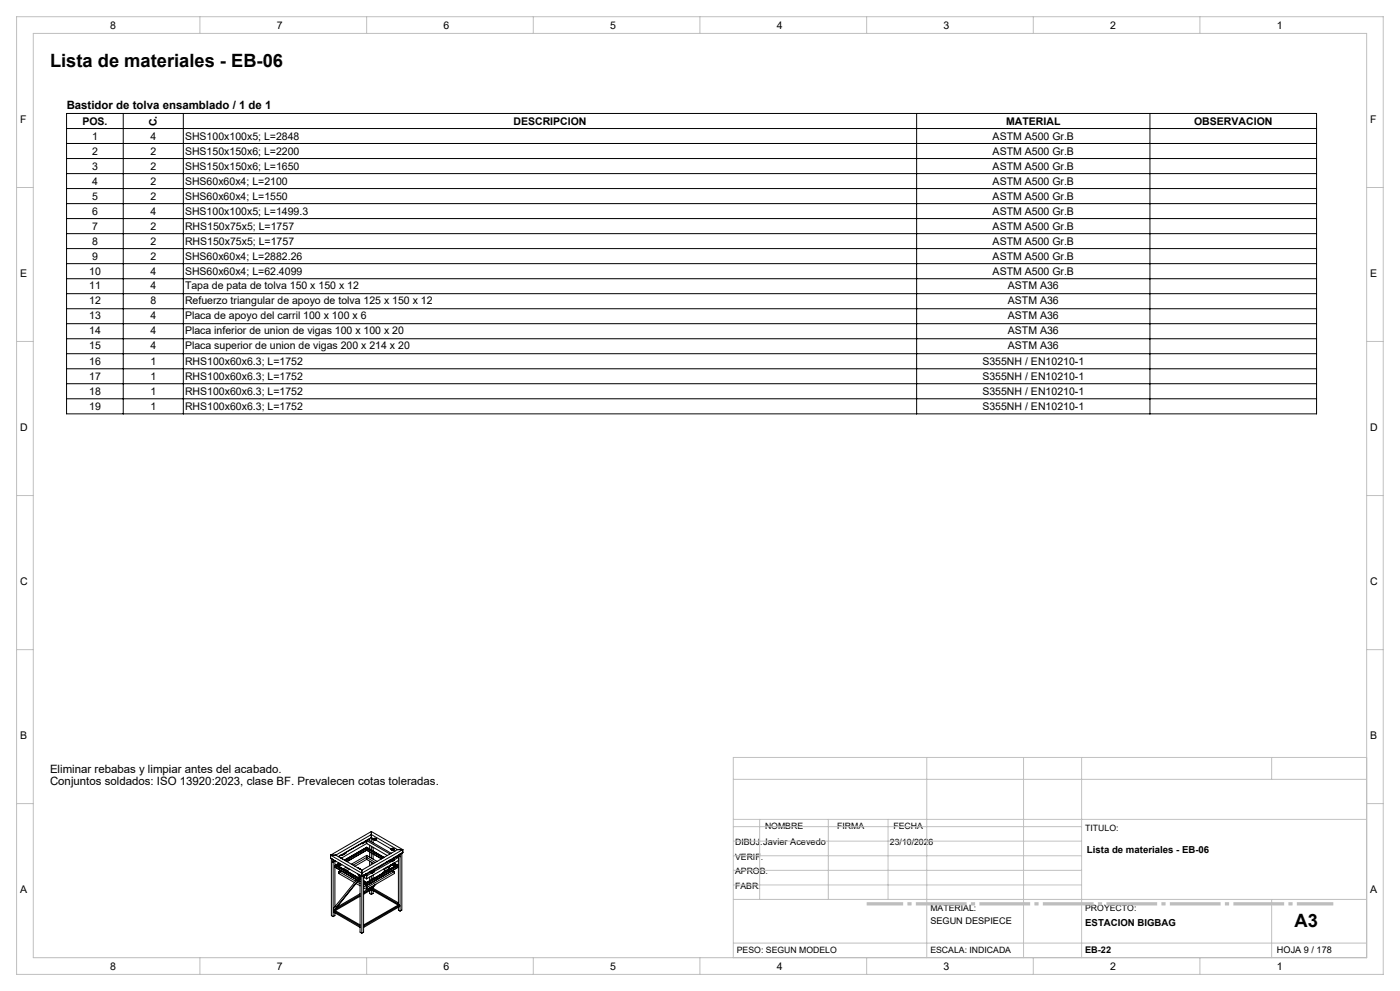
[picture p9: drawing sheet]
<svg xmlns="http://www.w3.org/2000/svg" width="420mm" height="297mm" viewBox="0 0 420 297" stroke-linecap="round" stroke-linejoin="round" font-family="sans-serif">
<g fill="none" stroke="#000" stroke-width=".3">
<path d="M20 34h375v90h-375zM20 38.5h375M37 34v90M55 34v90M275 34v90M345 34v90M20 43h375M20 47.5h375M20 52h375M20 56.5h375M20 61h375M20 65.5h375"/>
<path d="M20 70h375M20 74.5h375M20 79h375M20 83.5h375M20 88h375M20 92.5h375M20 97h375M20 101.5h375M20 106h375M20 110.5h375M20 115h375M20 119.5h375"/>
<path d="M99.2 256.3v.9l.7 .5M99.2 256.3h1.5M99.4 257.4v17l.5 .3M99.9 257.7v.7M99.9 257.7l-.7-.5 9.3 5.4M99.9 258.4v16.3M99.9 258.4h.1M100 257.7h-.1M100.5 257.9v13.8M100.5 257.9l-.6 .5M100.5 259.9l6.5 3.8M100.5 259.4v.5"/>
<path d="M100.5 259.4l6.8 3.9M100.6 259.4h-.1M100.6 259.4h.5M100.6 259.4l6.8 3.8M100.7 256.3l7.8 4.5M101.1 259.4h.1M101.1 259.4l6.4 3.7M101.7 258.7l-1.2 .7M102 258.8l-.9 .6M102.1 258.9l-.9 .5M102.2 257.1l.6 .2M102.3 256.3l.4 .1"/>
<path d="M102.5 259.1l-.9 .5M102.5 256.2l-.9 .5M102.6 256.1l.1 .1M102.7 256.2v.2M102.8 257.3l-.1 .1M102.8 257.3l-.1 .2M103.6 255.5l.2 .1M103.8 255.6l-1.1 .6M103.8 255.6l-1.1 .8M103.9 259.9l-1 .5M108.3 252.8l.4 .1M108.3 252.8h.1"/>
<path d="M108.5 252.8l-4.9 2.7M108.5 252.7l.2 .1M108.7 252.8v.1M109.6 252.1l.1 .1M109.6 252.1l.4-.2 7 4M109.7 252.2l-1 .6M109.7 252.2l-1 .7M110 254.2v.1M110 254.8h.1M110 253.9v.1M110 253.9l5.2 3.1M110 254.8l4.4 2.6"/>
<path d="M110 253.9l-6.7 3.9M110 254.8l-5.9 3.4M110 251.8v1M110 253.9v.3M110 254.3v.5M110 256.4v1.2M110 252.8l-7.6 4.4M110 252.8l6.2 3.6M110 256.4l3.1 1.8M110 257.6l2.1 1.2M110 256.4l-4.6 2.6M110 257.6l-3.5 2"/>
<path d="M110 254.2l5 2.9M110 254.3l4.9 2.8M110 254.2l-6.5 3.7M110 254.3l-6.4 3.7M110.3 251.6l7.1 4.1M110.8 251.4h.1M110.9 251.3v.7M110.9 253.3v1.2M110.9 255.3v1.6M110.9 258.1v1.3M111.4 251h.1M111.4 249.2l9.4 5.4"/>
<path d="M111.4 249.2v3.1M111.4 253.6v1.1M111.4 255.7v1.5M111.4 258.4v.7M111.4 251l.7 .4M111.4 249.2l-12.2 7.1M111.4 251l-9.9 5.7M111.9 251.5l.6 .3M111.9 251.3v1.3M111.9 253.9v1.2M111.9 255.9v1.6M111.9 258.7v.1"/>
<path d="M111.9 251.5l.6-.3 .5 .3M111.9 251.5h.1M112.5 251.8h.1M112.6 258.5l-2.6-1.5-4.1 2.3M112.6 251.7l4.7 2.7M113 251.5l-.5 .3M113 251.5h.1M113.6 259.7l.2 .1M114.2 259.4l.2 .1M114.7 259.1l.2 .1M116.1 259.9l.9 .5M116.2 258.4l-.2-.1 .2 .1"/>
<path d="M116.3 259.7l-.1 .2M116.5 258.1l.2 .1M116.6 258l.2 .1M116.8 257.8l.2 .2M117.1 257.7l.5 .2M117.1 257.9l-4.7 2.8M117.1 257.8l.6 .3M117.1 257.8v.1M117.1 257.9l.6 .3M117.2 257.6l.1 .1M117.2 254.5l.5-.3 .5 .3M117.2 254.5l.5 .3"/>
<path d="M117.2 257.8h-.1M117.3 259.1l-.8 1M117.4 259.1l1 .5-1-.5M117.5 258.2l-5.4 3.1M117.5 259.1l-.9 1.1M117.6 257.7v.2M117.7 258.1v.1M117.7 254.8h.1M117.9 254.7l.6 .4M117.9 258.9l.9 .5M117.9 257.6l.3 .2M117.9 257.5l-.3 .4"/>
<path d="M117.9 258.8l1 .6M118.1 258.7l1.2 .7M118.2 258.7l1.2 .7M118.2 257.8l-.5 .4M118.2 257.8l-.5 .3M118.2 257l.2 .1M118.2 254.5l-.5 .3M118.4 257.1l-1.1 .6M118.5 256.9l.2 .1M118.7 257l-.3 .2M118.7 257h.9M118.9 259.4h.1"/>
<path d="M118.9 259.4l-8.9 5.1M118.9 259.4h.4M118.9 256.6l.7 .4M119.2 254.6h1.6M119.2 254.6l-7.8-4.5-10.7 6.2M119.2 254.6l-10.7 6.2M119.3 259.4h.2M119.3 259.4l-9.3 5.4M119.4 259.9l-9.4 5.5M119.5 259.9h-.1M119.5 259.4v.5M119.5 259.4l-9.5 5.5"/>
<path d="M119.5 259.9l-9.5 5.5M119.5 256.3v14.9M119.5 256.5l-.3 .3M119.5 256.7l-.2 .2M119.6 257l-1.5 .8M119.6 257.9l-9.6 5.5M120 256.7v16.3M120 256.7l-.5-.4 .6 .4M120 256.7h.1M120.1 256v.7M120.5 255.8v17l-.5 .2M120.8 254.6v1l-12.3 7"/>
<path d="M120.8 254.6l-12.3 7.1-9.3-5.4M100.4 272.8l-.4 .2 8 4.6M100.4 272.8l7.6 4.4M100.5 273.6v.8l-.6 .3M102.2 260.9l-.6 .3 5.1 2.9M102.7 261.2l4.3 2.5M102.7 261.2h-1.1v.6l4.8 2.7M103.2 261.5h.1M104.4 260.2l-.9 .5M104.9 260.5l-.9 .5M106.8 264.8l1.2 .7M107.2 264.4l.8 .5"/>
<path d="M107.4 261.9l.5 1.2M107.4 260.1l.6 .3M107.5 263.9l.5 .4M107.5 263.9l.5 .3M107.8 262.7l-7.8 9.6v1l8 4.7M107.8 262.1l.7 .5 .8-.4-.8 .5zM107.8 263.6l.2 .1M107.8 263.5l.2 .1M107.9 263.1l-7.9 9.8M107.9 262.4v.7M108 263.3h.1M108 263.3v.1"/>
<path d="M108 260.4l-.1 .1M108 260.4h.1M108 262.4v17l.5 .3M108 263.3l-7.6 9.5M108 268.2l-7.5 4.4v.2M108 268.6l-7.4 4.3M108 267.9l-7 4M108.5 260.8v18.9M109.1 264.8l.9 .6M109.1 263.9l.9 .6M109.1 262.4v17l-.6 .3M109.1 263.1h.1"/>
<path d="M109.1 266.1l.9 .5M109.1 264.3l.9 .6M109.1 264.2l.9 .6M109.1 264l.9 .5M109.1 262.4v.7M109.2 263l.8 .4M110 264.8v.1M110 265.4h.1M110 264.5h.1M110 262v1.4M110 264.5v.3M110 264.9v1.7"/>
<path d="M110 262l-.3-.1-.6 1.2M110.9 264.9h.1M110.9 266.9v.9l.5 .3M110.9 261.3v.2M110.9 262.9v1M110.9 266.1v.1M111.1 261.2l.5 .2M111.1 261.4l-1.1 .6M111.1 261.3l.6 .3M111.1 261.4l.6 .3M111.1 261.3v.1M111.2 261.1l.1 .1"/>
<path d="M111.2 261.2l-.1 .1M111.3 266.3v.4l-2.2 1.3M111.3 266.3l-2.2 1.3M111.3 266.3l-.3-.1-1.9 1.1M111.4 262.6v1.1M111.4 264.5v.1M111.4 265.8v2.3M111.5 261.6l-1.5 .9-.4-.2M111.5 265.7v1l7.9 4.5M111.5 266.3l8 4.7M111.6 261.2v.2M111.7 261.6v.1"/>
<path d="M111.8 266.2l7.7 4.4M111.9 261l-.3 .4M111.9 261.1l.3 .2M111.9 264.3h.1M111.9 262.3v1M111.9 266v.2M111.9 266.9v.9l-.5 .3M112.2 261.3l-.5 .4M112.2 261.3l-.5 .3M112.2 260.5l.2 .1M112.4 260.7l-1.1 .5M112.4 260.6l-1.1 .6"/>
<path d="M112.4 260.6v.1M112.4 265.2l-.9 1.1M112.7 265l-1.2 1.3M113.3 263.5h-.1M114.3 262.9h.1M114.6 262.7h.1M115 260.5l1 .5M115.5 260.7l-.8 1.1M115.6 260.2l.9 .5M115.9 260.9l-.2 .3M116.7 261.5h.1M117.3 261.2h.1"/>
<path d="M117.3 261.2h1M117.3 261.2l-7.3 4.2M117.8 260.9l.5 .3M118.3 261.2v.6l-8.3 4.8M118.3 261.2l-8.3 4.8-.9-.5M119.5 271.9v.9l.5 .2M119.9 271.3l-.3-.2-10.5 6.1M119.9 271.3l-10.8 6.3M119.9 271.3v.4l-10.8 6.3"/>
</g>
<path d="M260 270.9h140" fill="none" stroke="#c0c0c0" stroke-width="1" stroke-dasharray="15.2 1.3 1.3 1.3" stroke-dashoffset="4.3" stroke-linecap="butt"/>
<g fill="none" stroke="#c0c0c0" stroke-width=".3">
<path d="M5 5h410v287h-410zM10 10h400v277h-400zM60 5v5M110 5v5M160 5v5M210 5v5M260 5v5M310 5v5M360 5v5M5 56.2h5M410 56.2h5M5 102.3h5"/>
<path d="M410 102.3h5M5 148.5h5M410 148.5h5M5 194.7h5M410 194.7h5M220 233.6h190M278 227v60M307.1 227v60M324.5 227v60M381.5 227v6.6M410 227h-190v60M5 240.8h5"/>
<path d="M220 245.6h190M220 256.5h104.5M220 252.1h104.5M220 247.8h104.5M227.9 245.6v24M248.5 245.6v24M266.4 245.6v24M410 240.8h5M220 269.6h190M220 265.2h104.5M220 260.8h104.5M381.5 269.6v17.4"/>
<path d="M60 287v5M110 287v5M160 287v5M210 287v5M220 282.6h190M260 287v5M310 287v5M360 287v5"/>
</g>
<g font-size="5.5">
<text x="15" y="19.9">Lista de materiales - EB-06</text>
<text x="388.4" y="277.8">A3</text>
</g>
<g font-size="3.4">
<text x="20" y="32.7">Bastidor de tolva ensamblado / 1 de 1</text>
<text x="15" y="231.7">Eliminar rebabas y limpiar antes del acabado.</text>
<text x="15" y="235.2">Conjuntos soldados: ISO 13920:2023, clase BF. Prevalecen cotas toleradas.</text>
</g>
<g font-size="3.2">
<text x="33" y="8.6">8</text>
<text x="83" y="8.6">7</text>
<text x="133" y="8.6">6</text>
<text x="183" y="8.6">5</text>
<text x="233" y="8.6">4</text>
<text x="283" y="8.6">3</text>
<text x="333" y="8.6">2</text>
<text x="383" y="8.6">1</text>
<text x="6" y="36.8">F</text>
<text x="24.7" y="37.3">POS.</text>
<text x="27.6" y="41.8">1</text>
<text x="45.1" y="41.8">4</text>
<text x="47.1" y="37.8" transform="rotate(-90 47.1 37.8)">C.</text>
<text x="55.5" y="41.8">SHS100x100x5; L=2848</text>
<text x="154" y="37.3">DESCRIPCION</text>
<text x="297.8" y="41.8">ASTM A500 Gr.B</text>
<text x="301.8" y="37.3">MATERIAL</text>
<text x="358.2" y="37.3">OBSERVACION</text>
<text x="411" y="36.8">F</text>
<text x="27.6" y="46.3">2</text>
<text x="45.1" y="46.3">2</text>
<text x="55.5" y="46.3">SHS150x150x6; L=2200</text>
<text x="297.8" y="46.3">ASTM A500 Gr.B</text>
<text x="27.6" y="50.8">3</text>
<text x="45.1" y="50.8">2</text>
<text x="55.5" y="50.8">SHS150x150x6; L=1650</text>
<text x="297.8" y="50.8">ASTM A500 Gr.B</text>
<text x="27.6" y="55.3">4</text>
<text x="27.6" y="59.8">5</text>
<text x="45.1" y="55.3">2</text>
<text x="45.1" y="59.8">2</text>
<text x="55.5" y="55.3">SHS60x60x4; L=2100</text>
<text x="55.5" y="59.8">SHS60x60x4; L=1550</text>
<text x="297.8" y="55.3">ASTM A500 Gr.B</text>
<text x="297.8" y="59.8">ASTM A500 Gr.B</text>
<text x="27.6" y="64.3">6</text>
<text x="45.1" y="64.3">4</text>
<text x="55.5" y="64.3">SHS100x100x5; L=1499.3</text>
<text x="297.8" y="64.3">ASTM A500 Gr.B</text>
<text x="27.6" y="68.8">7</text>
<text x="45.1" y="68.8">2</text>
<text x="55.5" y="68.8">RHS150x75x5; L=1757</text>
<text x="297.8" y="68.8">ASTM A500 Gr.B</text>
<text x="27.6" y="73.3">8</text>
<text x="27.6" y="77.8">9</text>
<text x="45.1" y="73.3">2</text>
<text x="45.1" y="77.8">2</text>
<text x="55.5" y="73.3">RHS150x75x5; L=1757</text>
<text x="55.5" y="77.8">SHS60x60x4; L=2882.26</text>
<text x="297.8" y="73.3">ASTM A500 Gr.B</text>
<text x="297.8" y="77.8">ASTM A500 Gr.B</text>
<text x="6" y="82.9">E</text>
<text x="26.7" y="82.3">10</text>
<text x="45.1" y="82.3">4</text>
<text x="55.5" y="82.3">SHS60x60x4; L=62.4099</text>
<text x="297.8" y="82.3">ASTM A500 Gr.B</text>
<text x="411" y="82.9">E</text>
<text x="26.7" y="86.5">11</text>
<text x="45.1" y="86.5">4</text>
<text x="55.5" y="86.5">Tapa de pata de tolva 150 x 150 x 12</text>
<text x="302.4" y="86.5">ASTM A36</text>
<text x="26.7" y="91">12</text>
<text x="26.7" y="95.5">13</text>
<text x="45.1" y="91">8</text>
<text x="45.1" y="95.5">4</text>
<text x="55.5" y="91">Refuerzo triangular de apoyo de tolva 125 x 150 x 12</text>
<text x="55.5" y="95.5">Placa de apoyo del carril 100 x 100 x 6</text>
<text x="302.4" y="91">ASTM A36</text>
<text x="302.4" y="95.5">ASTM A36</text>
<text x="26.7" y="100">14</text>
<text x="45.1" y="100">4</text>
<text x="55.5" y="100">Placa inferior de union de vigas 100 x 100 x 20</text>
<text x="302.4" y="100">ASTM A36</text>
<text x="26.7" y="104.5">15</text>
<text x="45.1" y="104.5">4</text>
<text x="55.5" y="104.5">Placa superior de union de vigas 200 x 214 x 20</text>
<text x="302.4" y="104.5">ASTM A36</text>
<text x="26.7" y="109.3">16</text>
<text x="26.7" y="113.8">17</text>
<text x="45.1" y="109.3">1</text>
<text x="45.1" y="113.8">1</text>
<text x="55.5" y="109.3">RHS100x60x6.3; L=1752</text>
<text x="55.5" y="113.8">RHS100x60x6.3; L=1752</text>
<text x="294.7" y="109.3">S355NH / EN10210-1</text>
<text x="294.7" y="113.8">S355NH / EN10210-1</text>
<text x="26.7" y="118.3">18</text>
<text x="45.1" y="118.3">1</text>
<text x="55.5" y="118.3">RHS100x60x6.3; L=1752</text>
<text x="294.7" y="118.3">S355NH / EN10210-1</text>
<text x="26.7" y="122.8">19</text>
<text x="45.1" y="122.8">1</text>
<text x="55.5" y="122.8">RHS100x60x6.3; L=1752</text>
<text x="294.7" y="122.8">S355NH / EN10210-1</text>
<text x="6" y="129.1">D</text>
<text x="411" y="129.1">D</text>
<text x="6" y="175.3">C</text>
<text x="411" y="175.3">C</text>
<text x="6" y="221.4">B</text>
<text x="411" y="221.4">B</text>
<text x="6" y="267.6">A</text>
<text x="411" y="267.6">A</text>
<text x="33" y="290.6">8</text>
<text x="83" y="290.6">7</text>
<text x="133" y="290.6">6</text>
<text x="183" y="290.6">5</text>
<text x="233" y="290.6">4</text>
<text x="283" y="290.6">3</text>
<text x="333" y="290.6">2</text>
<text x="383" y="290.6">1</text>
</g>
<g font-size="2.9">
<text x="326.1" y="255.6">Lista de materiales - EB-06</text>
<text x="325.6" y="277.5">ESTACION BIGBAG</text>
</g>
<g font-size="2.7">
<text x="279.1" y="276.8">SEGUN DESPIECE</text>
<text x="325.6" y="285.6">EB-22</text>
<text x="383.1" y="285.6">HOJA 9 / 178</text>
</g>
<g font-size="2.6">
<text x="229.5" y="248.4">NOMBRE</text>
<text x="251.1" y="248.4">FIRMA</text>
<text x="268" y="248.4">FECHA</text>
<text x="325.6" y="249">TITULO:</text>
<text x="220.5" y="253.3">DIBUJ.Javier Acevedo</text>
<text x="220.5" y="257.7">VERIF.</text>
<text x="267" y="253.3">23/10/2026</text>
<text x="220.5" y="262">APROB.</text>
<text x="220.5" y="266.4">FABR.</text>
<text x="279.1" y="273">MATERIAL:</text>
<text x="325.6" y="273">PROYECTO:</text>
<text x="221.1" y="285.5">PESO: SEGUN MODELO</text>
<text x="279.1" y="285.5">ESCALA: INDICADA</text>
</g>
</svg>
